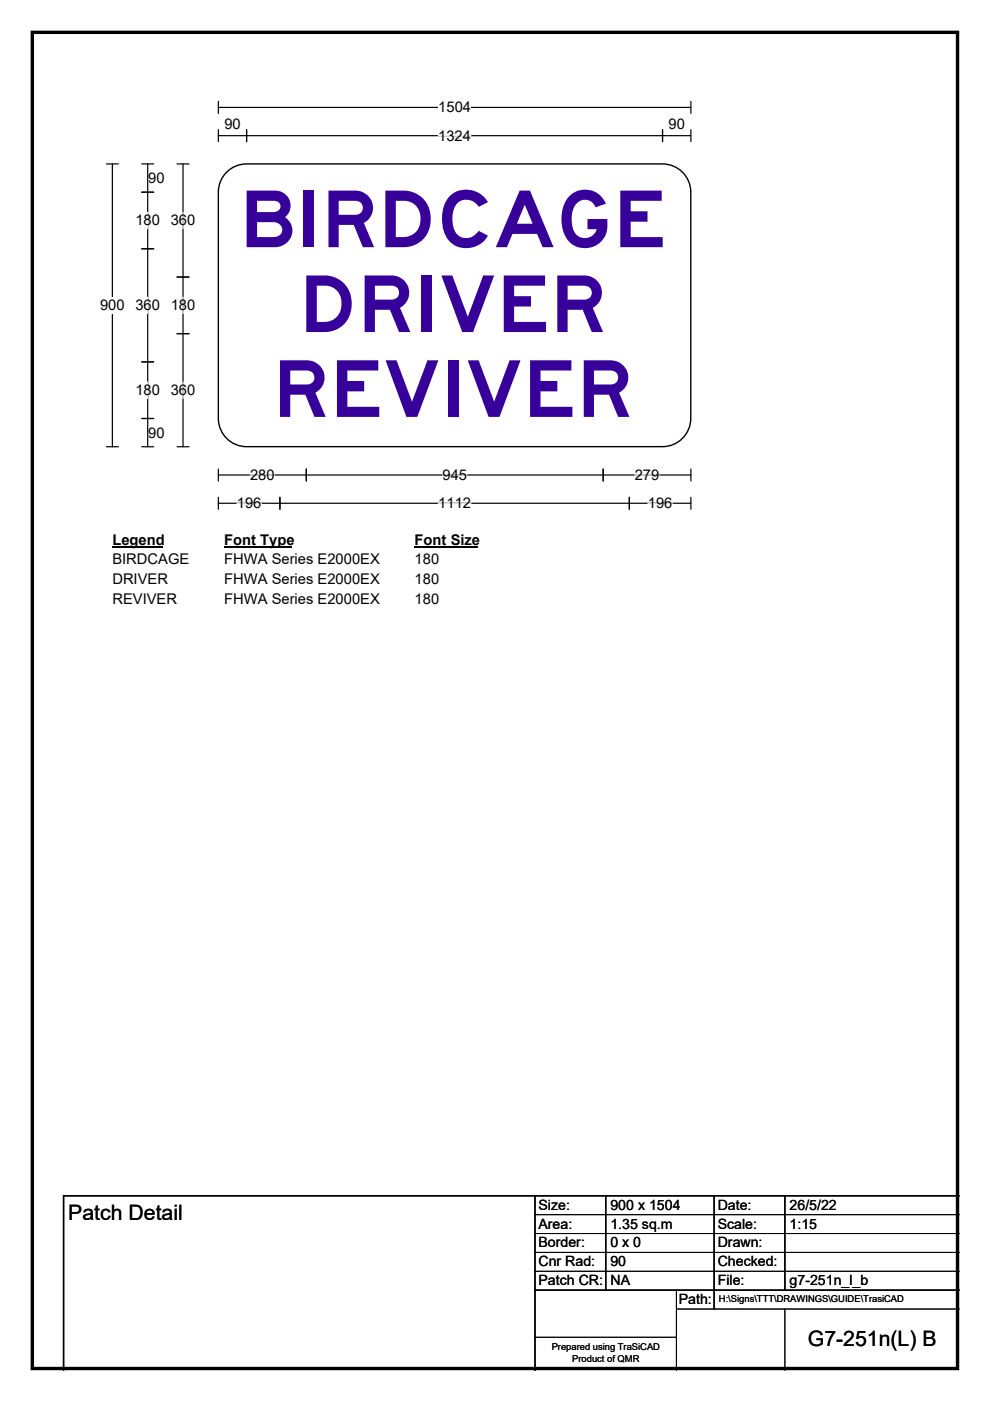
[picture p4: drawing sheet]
<svg xmlns="http://www.w3.org/2000/svg" width="210mm" height="297mm" viewBox="0 0 210 297" stroke-linecap="round" stroke-linejoin="round" font-family="sans-serif">
<path d="M6.9 6.9h196.2v283.3h-196.2z" fill="none" stroke="#000" stroke-width=".72"/>
<path d="M46.3 22.8h100.2M46.3 21.5v2.5M146.5 21.5v2.5" fill="none" stroke="#000" stroke-width=".25"/>
<path d="M93 21h6.9v3.5h-6.9z" fill="#fff"/>
<g fill="none" stroke="#000" stroke-width=".25">
<path d="M22.6 34.8h2.5M23.8 34.8v59.9M46.3 28.8h100.2M46.3 27.5v2.5M52.3 27.5v2.5M140.5 27.5v2.5M146.5 27.5v2.5M22.6 94.7h2.5M46.3 99.4v2.6M65 99.4v2.6M127.9 99.4v2.6M146.5 99.4v2.6"/>
<path d="M46.3 105.4v2.6M46.3 100.7h100.2M46.3 106.7h100.2M59.4 105.4v2.6M133.5 105.4v2.6M146.5 105.4v2.6"/>
</g>
<path d="M92.9 28.8h7M50.2 106.7h5.3M53 100.7h5.3M93 106.7h6.9M93.9 100.7h5.2M134.6 100.7h5.2M137.4 106.7h5.2" fill="none" stroke="#fff" stroke-width=".25"/>
<path d="M21.2 63h5.2v3.5h-5.2z" fill="#fff"/>
<path d="M30.1 34.8h2.5M31.3 34.8v59.9M37.5 34.8h2.6M38.8 34.8v59.9M30.1 40.7h2.5M30.1 52.7h2.5M37.5 58.7h2.6M30.1 76.7h2.5M37.5 70.7h2.6M30.1 88.7h2.5M30.1 94.7h2.5M37.5 94.7h2.6" fill="none" stroke="#000" stroke-width=".25"/>
<path d="M31.3 45v3.5M38.8 45v3.5M31.3 63v3.5M38.8 63v3.5M31.3 81v3.5M38.8 81v3.5" fill="none" stroke="#fff" stroke-width=".25"/>
<path d="M23.8 112.7h10.8v3.5h-10.8z" fill="#fff"/>
<path d="M23.8 116h10.8" fill="none" stroke="#000" stroke-width=".32"/>
<path d="M47.6 112.7h14.4v3.5h-14.4z" fill="#fff"/>
<path d="M47.6 116h14.4" fill="none" stroke="#000" stroke-width=".32"/>
<path d="M87.9 112.7h13.5v3.5h-13.5z" fill="#fff"/>
<path d="M87.9 116h13.5" fill="none" stroke="#000" stroke-width=".32"/>
<g fill="#fff">
<path d="M23.8 116.9h16.3v3.5h-16.3z"/>
<path d="M47.6 116.9h32.9v3.5h-32.9z"/>
<path d="M87.9 116.9h5.3v3.5h-5.3z"/>
<path d="M23.8 121.1h11.8v3.5h-11.8z"/>
<path d="M47.6 121.1h32.9v3.5h-32.9z"/>
<path d="M87.9 121.1h5.3v3.5h-5.3z"/>
<path d="M23.8 125.3h13.7v3.5h-13.7z"/>
<path d="M47.6 125.3h32.9v3.5h-32.9z"/>
<path d="M87.9 125.3h5.3v3.5h-5.3z"/>
</g>
<path d="M48.1 36.5a6 6 0 0 1 4.2-1.7h88.2a6 6 0 0 1 6 5.9v48a6 6 0 0 1-6 6h-88.2a6 6 0 0 1-6-6v-48a6 6 0 0 1 1.8-4.2z" fill-rule="evenodd" fill="#fff" stroke="#fff" stroke-width=".21"/>
<path d="M48.1 36.5a6 6 0 0 1 4.2-1.7h88.2a6 6 0 0 1 6 5.9v48a6 6 0 0 1-6 6h-88.2a6 6 0 0 1-6-6v-48a6 6 0 0 1 1.8-4.2zM113.5 253.5v37M128.5 253.5v20M151.5 253.5v24M166.5 253.5v20M203.5 253.5h-190v37M113.5 273.5h90" fill="none" stroke="#000" stroke-width=".3"/>
<path d="M113.5 257.5h90M113.5 261.5h90M113.5 265.5h90M113.5 269.5h90M143.5 273.5v17M143.5 277.5h60M166.5 277.5v13M113.5 283.5h30" fill="none" stroke="#000" stroke-width=".21"/>
<g font-size="16.7" fill="#37009b">
<text x="50.8" y="52.4">BIRDCAGE</text>
<text x="63.4" y="70.4">DRIVER</text>
<text x="57.8" y="88.4">REVIVER</text>
</g>
<g font-size="4.5">
<text x="14.5" y="258.6">Patch Detail</text>
<text x="171.3" y="285.4">G7-251n(L) B</text>
</g>
<g font-size="3.1">
<text x="93" y="23.8">1504</text>
<text x="47.6" y="27.4">90</text>
<text x="92.9" y="29.8">1324</text>
<text x="141.8" y="27.4">90</text>
<text x="31.4" y="38.8">90</text>
<text x="28.7" y="47.8">180</text>
<text x="36.2" y="47.8">360</text>
<text x="21.2" y="65.8">900</text>
<text x="28.7" y="65.8">360</text>
<text x="36.2" y="65.8">180</text>
<text x="28.7" y="83.8">180</text>
<text x="36.2" y="83.8">360</text>
<text x="31.4" y="92.8">90</text>
<text x="53" y="101.8">280</text>
<text x="93.9" y="101.8">945</text>
<text x="134.6" y="101.8">279</text>
<text x="50.2" y="107.8">196</text>
<text x="93" y="107.8">1112</text>
<text x="137.4" y="107.8">196</text>
<text x="23.8" y="115.5">Legend</text>
<text x="23.8" y="119.7">BIRDCAGE</text>
<text x="47.6" y="115.5">Font Type</text>
<text x="47.6" y="119.7">FHWA Series E2000EX</text>
<text x="87.9" y="115.5">Font Size</text>
<text x="87.9" y="119.7">180</text>
<text x="23.8" y="123.9">DRIVER</text>
<text x="47.6" y="123.9">FHWA Series E2000EX</text>
<text x="87.9" y="123.9">180</text>
<text x="23.8" y="128.1">REVIVER</text>
<text x="47.6" y="128.1">FHWA Series E2000EX</text>
<text x="87.9" y="128.1">180</text>
</g>
<g font-size="3">
<text x="114.2" y="256.5">Size:</text>
<text x="129.5" y="256.5">900 x 1504</text>
<text x="152.2" y="256.5">Date:</text>
<text x="167.5" y="256.5">26/5/22</text>
<text x="114.2" y="260.5">Area:</text>
<text x="129.5" y="260.5">1.35 sq.m</text>
<text x="152.2" y="260.5">Scale:</text>
<text x="167.5" y="260.5">1:15</text>
<text x="114.2" y="264.5">Border:</text>
<text x="114.2" y="268.5">Cnr Rad:</text>
<text x="129.5" y="264.5">0 x 0</text>
<text x="129.5" y="268.5">90</text>
<text x="152.2" y="264.5">Drawn:</text>
<text x="152.2" y="268.5">Checked:</text>
<text x="114.2" y="272.5">Patch CR:</text>
<text x="129.5" y="272.5">NA</text>
<text x="152.2" y="272.5">File:</text>
<text x="167.5" y="272.5">g7-251n_l_b</text>
<text x="144" y="276.5">Path:</text>
</g>
<g font-size="2">
<text x="152.5" y="276.1">H:\Signs\TTT\DRAWINGS\GUIDE\TrasiCAD</text>
<text x="117" y="286.3">Prepared using TraSiCAD</text>
<text x="121.4" y="288.7">Product of QMR</text>
</g>
</svg>
